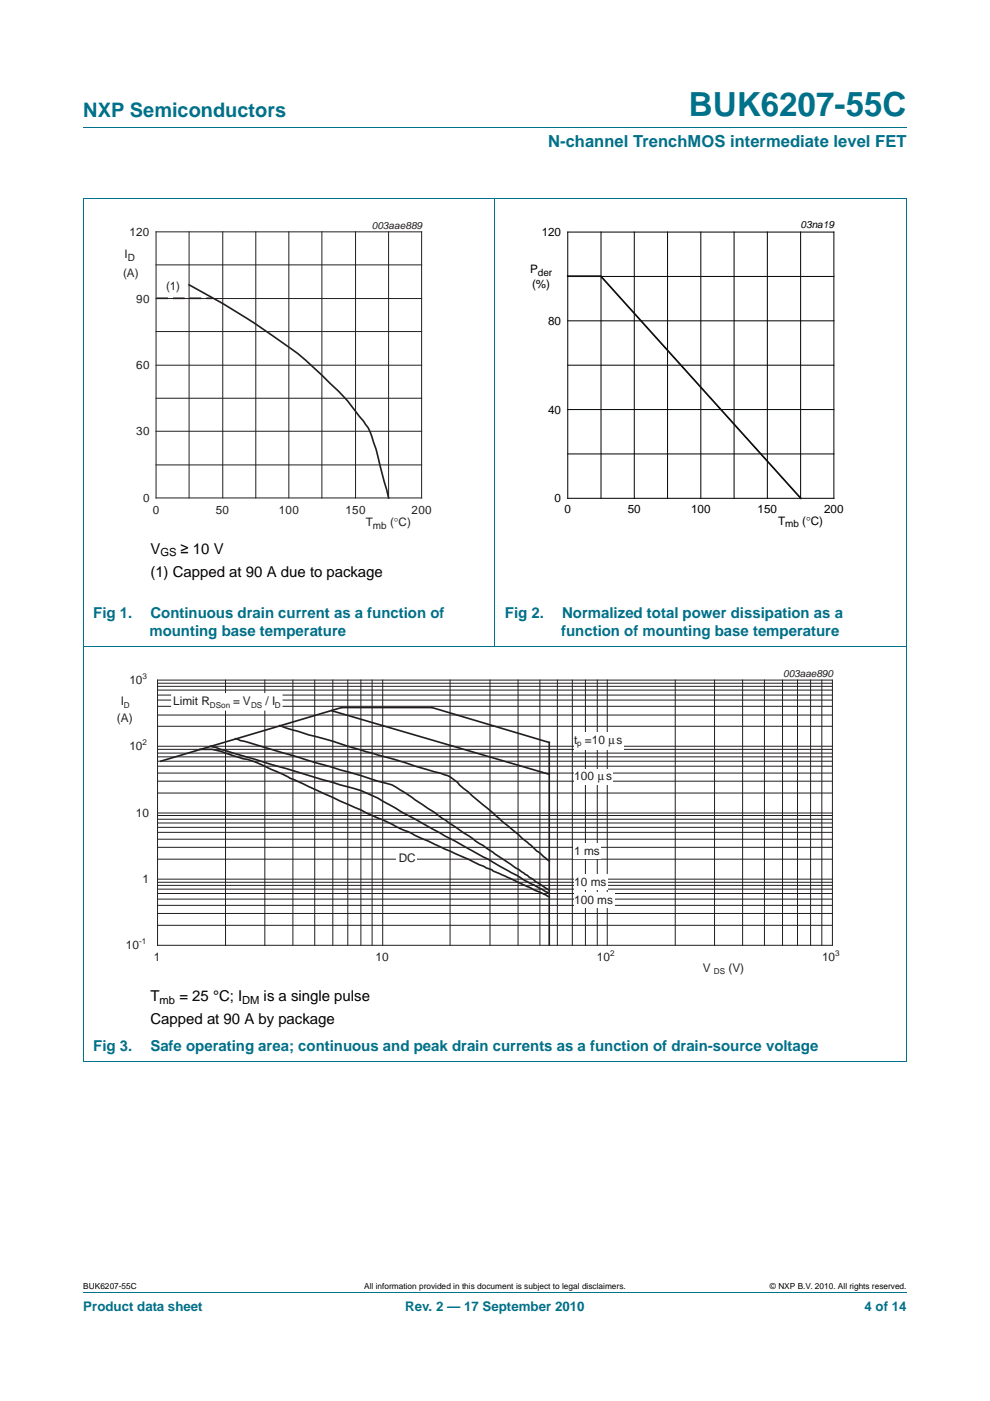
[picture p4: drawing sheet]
<svg xmlns="http://www.w3.org/2000/svg" width="210mm" height="297mm" viewBox="0 0 210 297" stroke-linecap="round" stroke-linejoin="round" font-family="sans-serif">
<path d="M17.7 27h174.6M17.6 42.1h174.7M17.7 42.2v182.7M105 42.1v95M192.3 42.2v182.7M17.6 137.1h174.7M17.6 225h174.7M17.7 273.9h174.6" fill="none" stroke="#00718a" stroke-width=".21"/>
<g fill="none" stroke="#231f20" stroke-width=".21">
<path d="M33.1 56.2h56.3M33.1 49.2h56.3v56.4h-56.3zM40.1 49.2v56.4M47.2 49.2v56.4M54.3 49.2v56.4M61.3 49.2v56.4M68.3 49.2v56.4M75.4 49.2v56.4M82.4 49.2v56.4M33.1 70.3h56.3M33.1 77.4h56.3M33.1 63.3h56.3"/>
<path d="M33.1 98.6h56.3M33.1 84.4h56.3M33.1 91.4h56.3"/>
</g>
<path d="M40.1 60.4a158.3 158.3 0 0 1 24.7 16l5.2 4.9a34.6 34.6 0 0 1 6.2 7l.9 1a10 10 0 0 1 2.1 4.5l.6 1.5 2.6 10.3" fill="none" stroke="#231f20" stroke-width=".35"/>
<path d="M35.7 60.3h2.1v2h-2.1z" fill="#fff"/>
<path d="M20.4 46.4h81.9v66.3h-81.9zM107.7 46.4h81.9v66.3h-81.9z" fill="none" stroke="#fff" stroke-width=".21"/>
<path d="M33.3 63.2h11.6" fill="none" stroke="#231f20" stroke-width=".35" stroke-dasharray="2.1 1.4"/>
<g fill="none" stroke="#000" stroke-width=".21">
<path d="M120.4 49.2h56.5v56.5h-56.5zM120.4 58.6h56.5M127.5 49.2v56.5M134.5 49.2v56.5M141.6 49.2v56.5M148.6 49.2v56.5M155.7 49.2v56.5M162.8 49.2v56.5M169.8 49.2v56.5M120.4 68h56.5M120.4 77.4h56.5M120.4 86.8h56.5"/>
<path d="M120.4 96.2h56.5"/>
</g>
<path d="M120.4 58.6h7l42.5 47.1" fill="none" stroke="#000" stroke-width=".35"/>
<g fill="none" stroke="#231f20" stroke-width=".21">
<path d="M33.4 159.7h143.2M33.4 158.9h143.2M33.4 154h143.2M33.4 151.6h143.2M33.4 149.8h143.2M33.4 148.4h143.2M33.4 147.4h143.2M33.4 146.3h143.2M33.4 145.5h143.2M33.4 144.9h143.2M33.4 144.2h143.2v56.2h-143.2zM33.4 158.2h143.2"/>
<path d="M47.8 144.2v56.2M56.2 144.2v56.2M62.1 144.2v56.2M66.8 144.2v56.2M70.6 144.2v56.2M73.8 144.2v56.2M76.5 144.2v56.2M78.9 144.2v56.2M81.2 144.2v56.2M95.5 144.2v56.2M103.9 144.2v56.2M109.9 144.2v56.2"/>
<path d="M114.5 144.2v56.2M118.2 144.2v56.2M121.4 144.2v56.2M124.2 144.2v56.2M126.7 144.2v56.2M128.8 144.2v56.2M143.2 144.2v56.2M151.6 144.2v56.2M157.5 144.2v56.2M162.1 144.2v56.2M166 144.2v56.2M169.2 144.2v56.2"/>
<path d="M171.9 144.2v56.2M174.3 144.2v56.2M33.4 179.6h143.2M33.4 177.9h143.2M33.4 176.5h143.2M33.4 175.4h143.2M33.4 174.5h143.2M33.4 173.7h143.2M33.4 172.9h143.2M33.4 168.1h143.2M33.4 165.6h143.2M33.4 163.9h143.2"/>
<path d="M33.4 162.5h143.2M33.4 161.4h143.2M33.4 160.5h143.2M33.4 172.4h143.2M33.4 196.2h143.2M33.4 193.7h143.2M33.4 192h143.2M33.4 190.6h143.2M33.4 189.4h143.2M33.4 188.5h143.2M33.4 187.7h143.2M33.4 187.1h143.2"/>
<path d="M33.4 182.2h143.2M33.4 186.4h143.2"/>
</g>
<path d="M42.4 158.9a10.4 10.4 0 0 1 5.4 .8l6.9 2.1 61.8 28.3M44.7 158.2l27.5 8.2a37.6 37.6 0 0 1 12.7 5.6l31.6 17.4M50 156.6l26.5 7.8 3.6 1.2a11.8 11.8 0 0 1 4.8 1.9l7.3 4.7 1.7 1.4 22.6 15.2M59.3 153.9l6.3 1.9 5 1.4 7.1 2.2 15.6 4.5a6.9 6.9 0 0 1 4.1 2.5l19.1 16.2M70.3 150.7l46.2 13.5M34.1 161.4l38.3-11.4h19.2l24.9 7.4v43" fill="none" stroke="#231f20" stroke-width=".35"/>
<path d="M36.3 146.9h23.6v3.8h-23.6z" fill-rule="evenodd" fill="#fff"/>
<g fill="#fff">
<path d="M84.1 180.4h4.3v3.2h-4.3z"/>
<path d="M121.7 163.1h8.3v3.2h-8.3z"/>
<path d="M121.7 185.4h7.2v3.2h-7.2z"/>
<path d="M121.7 155.1h10.5v3.8h-10.5z"/>
<path d="M121.7 189.3h8.7v3.2h-8.7z"/>
<path d="M121.7 178.8h5.8v3.2h-5.8z"/>
</g>
<path d="M20.3 141.3h169.4v66.4h-169.4z" fill="none" stroke="#fff" stroke-width=".21"/>
<text font-size="7" fill="#00718a" x="146.1" y="24.6">BUK6207-55C</text>
<text font-size="4.2" fill="#00718a" x="17.7" y="24.9">NXP Semiconductors</text>
<text font-size="3.5" fill="#00718a" x="116.3" y="31.1">N-channel TrenchMOS intermediate level FET</text>
<g font-size="3.2">
<text x="31.9" y="117.4">V</text>
<text x="38.3" y="117.4">≥ 10 V</text>
<text x="31.9" y="122.3">(1) Capped at 90 A due to package</text>
<text x="31.9" y="212.3">T</text>
<text x="38" y="212.3">= 25 °C; I</text>
<text x="55.9" y="212.3">is a single pulse</text>
<text x="31.9" y="217.2">Capped at 90 A by package</text>
</g>
<g font-size="3.2" fill="#00718a">
<text x="19.8" y="131">Fig 1.</text>
<text x="31.9" y="131">Continuous drain current as a function of</text>
<text x="107.1" y="131">Fig 2.</text>
<text x="119.2" y="131">Normalized total power dissipation as a</text>
<text x="31.7" y="134.9">mounting base temperature</text>
<text x="119" y="134.9">function of mounting base temperature</text>
<text x="19.8" y="222.9">Fig 3.</text>
<text x="31.9" y="222.9">Safe operating area; continuous and peak drain currents as a function of drain-source voltage</text>
</g>
<g font-size="2.8" fill="#00718a">
<text x="17.7" y="277.9">Product data sheet</text>
<text x="86" y="277.9">Rev. 2 — 17 September 2010</text>
<text x="183.4" y="277.9">4 of 14</text>
</g>
<g font-size="2.5" fill="#231f20">
<text x="27.5" y="50">120</text>
<text x="26.1" y="58.8">(A)</text>
<text x="26.4" y="54.8">I</text>
<text x="28.9" y="64.2">90</text>
<text x="35.3" y="61.6">(1)</text>
<text x="28.9" y="78.3">60</text>
<text x="28.9" y="92.3">30</text>
<text x="30.4" y="106.5">0</text>
<text x="32.4" y="109">0</text>
<text x="45.8" y="109">50</text>
<text x="59.1" y="109">100</text>
<text x="73.3" y="109">150</text>
<text x="77.6" y="111.6">T</text>
<text x="82.7" y="111.6">(°C)</text>
<text x="87.3" y="109">200</text>
<text x="25.6" y="149.6">I</text>
<text x="27.4" y="145.1">10</text>
<text x="36.7" y="149.6">Limit R</text>
<text x="49.5" y="149.6">= V</text>
<text x="56.3" y="149.6">/ I</text>
<text x="24.8" y="153">(A)</text>
<text x="27.4" y="159.1">10</text>
<text x="121.8" y="157.8">t =10</text>
<text x="129.1" y="157.8">μs</text>
<text x="121.8" y="165.5">100</text>
<text x="126.8" y="165.5">μs</text>
<text x="28.8" y="173.3">10</text>
<text x="84.6" y="182.8">DC</text>
<text x="121.8" y="181.2">1 ms</text>
<text x="30.2" y="187.3">1</text>
<text x="121.8" y="187.8">10 ms</text>
<text x="121.8" y="191.6">100 ms</text>
<text x="26.7" y="201.3">10</text>
<text x="32.6" y="203.8">1</text>
<text x="79.7" y="203.8">10</text>
<text x="126.6" y="203.8">10</text>
<text x="174.3" y="203.8">10</text>
<text x="149" y="206.1">V</text>
<text x="154.5" y="206.1">(V)</text>
</g>
<g font-size="2.5">
<text x="114.9" y="50.1">120</text>
<text x="112.4" y="58">P</text>
<text x="112.9" y="61">(%)</text>
<text x="116.3" y="68.9">80</text>
<text x="116.3" y="87.7">40</text>
<text x="117.6" y="106.5">0</text>
<text x="119.7" y="108.7">0</text>
<text x="133.2" y="108.7">50</text>
<text x="146.6" y="108.7">100</text>
<text x="160.7" y="108.7">150</text>
<text x="165" y="111.2">T</text>
<text x="170.2" y="111.2">(°C)</text>
<text x="174.8" y="108.7">200</text>
</g>
<g font-size="2.4">
<text x="34" y="118">GS</text>
<text x="33.8" y="212.9">mb</text>
<text x="51.4" y="212.9">DM</text>
</g>
<g font-size="2.1" fill="#231f20">
<text x="78.8" y="48.6">003aae889</text>
<text x="27.1" y="55.3">D</text>
<text x="79.1" y="112.1">mb</text>
<text x="166.1" y="143.6">003aae890</text>
</g>
<g font-size="2.1">
<text x="169.8" y="48.4">03na19</text>
<text x="114.1" y="58.5">der</text>
<text x="166.5" y="111.7">mb</text>
</g>
<g font-size="1.8">
<text x="17.7" y="273.3">BUK6207-55C</text>
<text x="77.3" y="273.3">All information provided in this document is subject to legal disclaimers.</text>
<text x="163.3" y="273.3">© NXP B.V. 2010. All rights reserved.</text>
</g>
<g font-size="1.7" fill="#231f20">
<text x="30.2" y="143.9">3</text>
<text x="26.3" y="150">D</text>
<text x="44.5" y="150">DSon</text>
<text x="53.3" y="150">DS</text>
<text x="58.3" y="150">D</text>
<text x="30.2" y="158">2</text>
<text x="122.4" y="158.2">p</text>
<text x="29.5" y="200.2">-1</text>
<text x="129.4" y="202.7">2</text>
<text x="177.1" y="202.7">3</text>
<text x="151.4" y="206.5">DS</text>
</g>
</svg>
